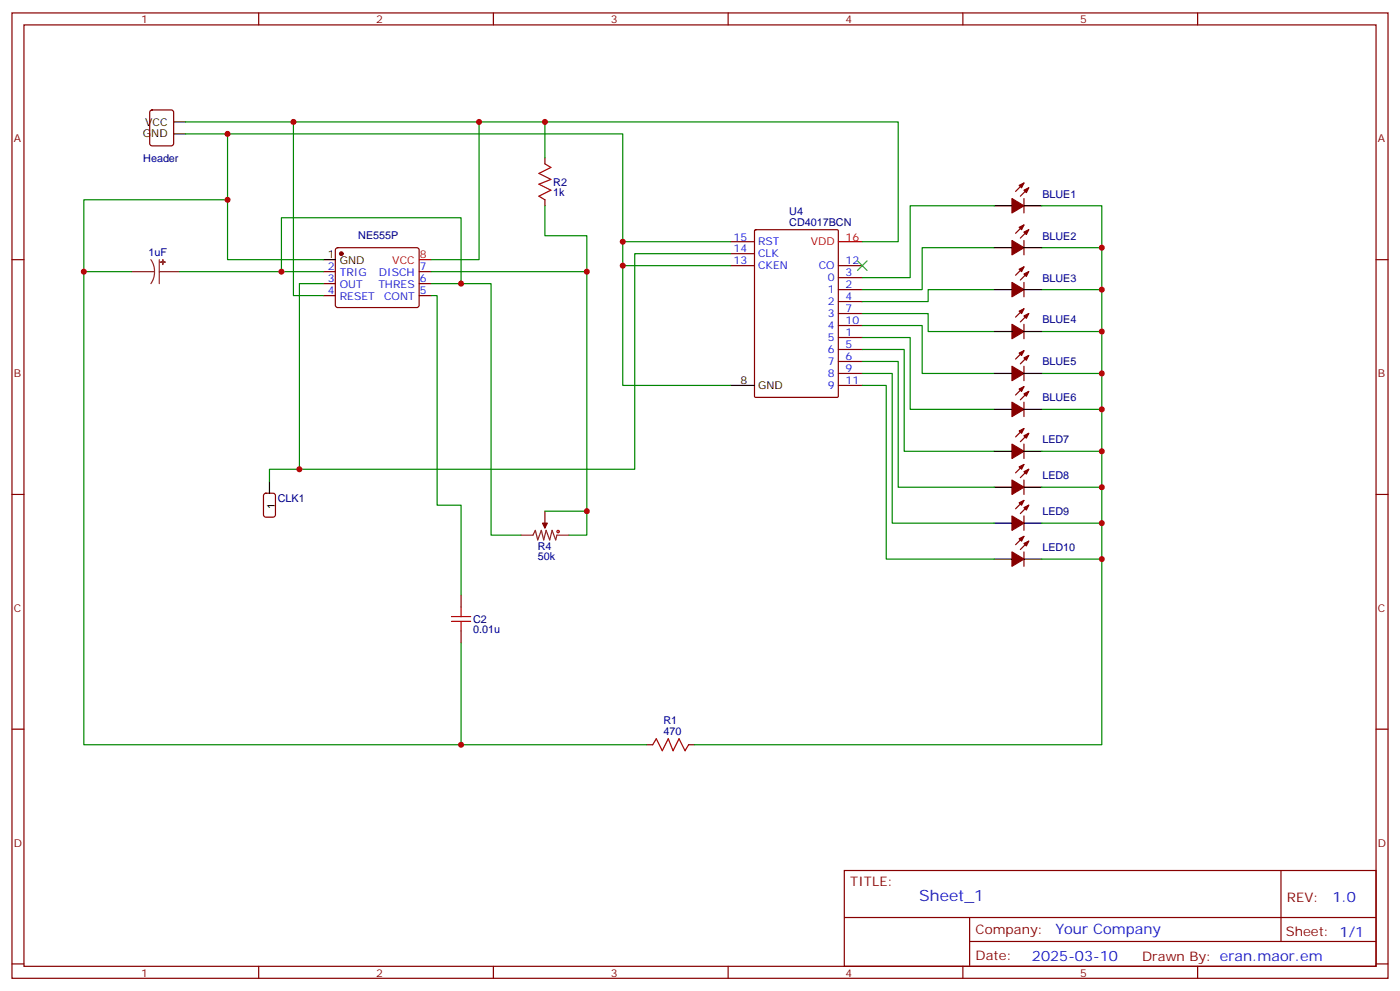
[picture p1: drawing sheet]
<svg xmlns="http://www.w3.org/2000/svg" width="412mm" height="292mm" viewBox="0 0 412 292" stroke-linecap="round" stroke-linejoin="round" font-family="sans-serif">
<g fill="none" stroke="#870000" stroke-width=".35">
<path d="M3.5 3.8h405.4v284.3h-405.4zM7.1 7.3h398.2v277.3h-398.2zM76.2 3.8v3.5M145.3 3.8v3.5M214.5 3.8v3.5M283.6 3.8v3.5M352.8 3.8v3.5M44.3 32.6l.5-.2h5.6l.7 .4 .1 9.5-.5 .6-5.9 .1-.6-.5-.1-9.4zM160.5 46.5v1.8M160.5 58.8v1.8M301.6 58.5v4.2M301.6 53.9l-2.4 2.5"/>
<path d="M303 55.3l-2.4 2.5M3.5 76.5h3.6M99 73.2l.5-.2h23.3l.5 .2 .2 .5-.1 16.5-.6 .4-23.6-.1-.4-.6v-16.2zM215.2 78.2h7M215.2 71.2h7M215.2 74.7h7M222.3 67.8l.3-.1h24l.3 .1v48.9l-.1 .3-24.2 .1-.3-.2zM246.9 78.2h7.1M301.6 70.8v4.3M301.6 66.3l-2.4 2.4M301.6 78.6l-2.4 2.5M303 67.7l-2.4 2.4"/>
<path d="M405.3 76.5h3.6M95.2 80h3.6M95.2 83.5h3.6M95.2 87.1h3.6M123.5 80h3.5M123.5 83.5h3.5M123.5 87.1h3.5M246.9 99.4h7.1M246.9 85.3h7.1M246.9 81.8h7.1M246.9 88.8h7.1M246.9 92.4h7.1"/>
<path d="M246.9 95.9h7.1M301.6 83.2v4.2M301.6 95.5v4.3M301.6 90.9l-2.4 2.5M303 80l-2.4 2.5M303 92.4l-2.4 2.4M246.9 102.9h7.1M246.9 106.5h7.1M246.9 110h7.1M246.9 113.5h7.1M301.6 107.9v4.2M301.6 118.5v4.2"/>
<path d="M301.6 103.3l-2.4 2.5M301.6 113.9l-2.4 2.4M303 104.7l-2.4 2.5M303 115.3l-2.4 2.5M301.6 130.8v4.2M301.6 136.8l-2.4 2.5M301.6 126.2l-2.4 2.5M303 138.2l-2.4 2.5M303 127.6l-2.4 2.5M3.5 145.6h3.6M160.5 150.6v3.5M301.6 141.4v4.2"/>
<path d="M301.6 152v4.2M301.6 158l-2.4 2.4M301.6 147.4l-2.4 2.5M303 159.4l-2.4 2.5M303 148.8l-2.4 2.5M405.3 145.6h3.6M135.8 175.3v3.5M301.6 162.6v4.2M135.8 185.8v3.6M3.5 214.8h3.6M190.5 219.4h1.8M202.8 219.4h1.8"/>
<path d="M405.3 214.8h3.6M248.7 256.4h156.6v28.2h-156.6zM377.3 256.4v20.9M248.7 270.2h156.5M285.6 277.3h119.6M285.6 270.2v14.2M3.5 283.9h3.6M76.2 284.6v3.5M145.3 284.6v3.5M214.5 284.6v3.5M283.6 284.6v3.5M352.8 284.6v3.5"/>
<path d="M405.3 283.9h3.6"/>
</g>
<g fill="#870000" stroke="#870000" stroke-width=".35">
<path d="M300.2 158.7l1.4-.7-.7 1.4z"/>
<path d="M301.6 160.1l1.4-.7-.7 1.4z"/>
<path d="M298.1 162.6l3.5 2.1-3.5 2.1z"/>
<path d="M300.2 148.1l1.4-.7-.7 1.4z"/>
<path d="M301.6 149.5l1.4-.7-.7 1.4z"/>
<path d="M298.1 152l3.5 2.1-3.5 2.1z"/>
<path d="M300.2 137.5l1.4-.7-.7 1.4z"/>
<path d="M301.6 138.9l1.4-.7-.7 1.4z"/>
<path d="M298.1 141.4l3.5 2.1-3.5 2.1z"/>
<path d="M300.2 126.9l1.4-.7-.7 1.4z"/>
<path d="M301.6 128.3l1.4-.7-.7 1.4z"/>
<path d="M298.1 130.8l3.5 2.1-3.5 2.1z"/>
<path d="M159.8 154.1h1.4l-.7 1.4z"/>
<path d="M300.2 54.6l1.4-.7-.7 1.4z"/>
<path d="M301.6 56l1.4-.7-.7 1.4z"/>
<path d="M298.1 58.5l3.5 2.1-3.5 2.1z"/>
<path d="M300.2 67l1.4-.7-.7 1.4z"/>
<path d="M301.6 68.4l1.4-.7-.7 1.4z"/>
<path d="M298.1 70.8l3.5 2.2-3.5 2.1z"/>
<path d="M300.2 79.3l1.4-.7-.7 1.4z"/>
<path d="M301.6 80.7l1.4-.7-.7 1.4z"/>
<path d="M298.1 83.2l3.5 2.1-3.5 2.1z"/>
<path d="M300.2 91.7l1.4-.8-.7 1.5z"/>
<path d="M301.6 93.1l1.4-.7-.7 1.4z"/>
<path d="M298.1 95.5l3.5 2.1-3.5 2.2z"/>
<path d="M300.2 104l1.4-.7-.7 1.4z"/>
<path d="M301.6 105.4l1.4-.7-.7 1.4z"/>
<path d="M298.1 107.9l3.5 2.1-3.5 2.1z"/>
<path d="M300.2 114.6l1.4-.7-.7 1.4z"/>
<path d="M301.6 116l1.4-.7-.7 1.4z"/>
<path d="M298.1 118.5l3.5 2.1-3.5 2.1z"/>
<circle cx="100.5" cy="74.7" r=".53"/>
</g>
<g fill="none" stroke="#000" stroke-width=".35">
<path d="M51.2 39.4h3.5M51.2 35.9h3.5M95.2 76.5h3.6M292.8 60.6h5.3M292.8 73h5.3M301.6 60.6h5.3M301.6 73h5.3M292.8 85.3h5.3M292.8 97.6h5.3M301.6 85.3h5.3M301.6 97.6h5.3M215.2 113.5h7"/>
<path d="M292.8 110h5.3M301.6 110h5.3M292.8 132.9h5.3M292.8 120.6h5.3M301.6 132.9h5.3M301.6 120.6h5.3M79.4 141.7v3.6M292.8 154.1h5.3M292.8 143.5h5.3M301.6 154.1h5.3M301.6 143.5h5.3M292.8 164.7h5.3"/>
<path d="M301.6 164.7h5.3"/>
</g>
<path d="M123.5 76.5h3.5M246.9 71.2h7.1" fill="none" stroke="#f00" stroke-width=".35"/>
<path d="M44.4 76.5l.9 1.7 .2 1.8M46.9 76.5v7M38.8 80h6.7M45.5 80l-.2 1.9-.9 1.6M46.9 80h6M153.5 157.6h3.5l.7-1.4 .7 2.8 1.1-2.8 .7 2.8 .7-2.8 1 2.8 .7-2.8 1.1 2.8 .3-1.4h3.6M160.5 154.1v1.4" fill="none" stroke="#8c2424" stroke-width=".35"/>
<g fill="#8c2424" stroke="#8c2424" stroke-width=".35">
<path d="M47.9 76.5l.1 1.4z"/>
<path d="M47.3 77.2h1.4z"/>
</g>
<g fill="none" stroke="#a10000" stroke-width=".35">
<path d="M160.5 48.3l1.8 1-3.6 1.8 3.6 1.7-3.6 1.5 3.6 1.7-3.6 1.8 1.8 1M135.8 178.8v2.8M133 183h5.6M133 181.6h5.6M135.8 183v2.8M192.3 219.4l1-1.8 1.8 3.5 1.7-3.5 1.5 3.5 1.7-3.5 1.8 3.5 1-1.7"/>
<circle cx="164.4" cy="156.6" r=".35"/>
</g>
<path d="M77.8 145.5l.5-.2h2.1l.7 .4v5.9l-.4 .7h-2.4l-.6-.4-.1-5.9z" fill="none" stroke="#900" stroke-width=".35"/>
<path d="M252.6 76.8l2.8 2.9M255.4 76.8l-2.8 2.9" fill="none" stroke="#3c3" stroke-width=".35"/>
<g fill="none" stroke="#008700" stroke-width=".35">
<path d="M54.7 39.4h12.3v37.1h28.2M54.7 35.9h209.9v35.3h-10.6M67 39.4h116.4v31.8h31.8M86.4 35.9v51.2h8.8M141.1 35.9v40.6h-14.1M160.5 35.9v10.6M67 58.8h-42.3v21.2h14.1M160.5 60.6v8.8h12.4v10.6M183.4 71.2v7h31.8M183.4 78.2v35.3h31.8M215.2 74.7h-28.2v63.5h-98.8M292.8 60.6h-24.7v21.2h-14.1"/>
<path d="M292.8 73h-21.2v12.3h-17.6M306.9 60.6h17.7v12.4h-17.7M324.6 73v91.7h-17.7M24.7 80v139.4h165.8M52.9 80h42.3M82.9 80v-15.9h52.9v19.4h-8.8M95.2 83.5h-7v54.7h-8.8v3.5M127 87.1h1.8v61.7h7v26.5M127 80h45.9v70.6M135.8 83.5h8.8v74.1h8.9M254 92.4h19.4v5.2h19.4M254 95.9h17.6v14.1h21.2"/>
<path d="M254 99.4h14.1v21.2h24.7M292.8 85.3h-19.4v3.5h-19.4M306.9 85.3h17.7M306.9 97.6h17.7M254 102.9h12.3v30h26.5M254 106.5h10.6v37h28.2M254 110h8.8v44.1h30M254 113.5h7.1v51.2h31.7M306.9 110h17.7M306.9 120.6h17.7M306.9 132.9h17.7M160.5 150.6h12.4v7h-5.3"/>
<path d="M306.9 143.5h17.7M306.9 154.1h17.7M324.6 164.7v54.7h-120M135.8 189.4v30"/>
</g>
<g fill="#c00">
<circle cx="67" cy="39.4" r=".88"/>
<circle cx="183.4" cy="71.2" r=".88"/>
<circle cx="67" cy="58.8" r=".88"/>
<circle cx="82.9" cy="80" r=".88"/>
<circle cx="135.8" cy="83.5" r=".88"/>
<circle cx="172.9" cy="150.6" r=".88"/>
<circle cx="172.9" cy="80" r=".88"/>
<circle cx="88.2" cy="138.2" r=".88"/>
<circle cx="183.4" cy="78.2" r=".88"/>
<circle cx="324.6" cy="73" r=".88"/>
<circle cx="324.6" cy="85.3" r=".88"/>
<circle cx="324.6" cy="97.6" r=".88"/>
<circle cx="324.6" cy="110" r=".88"/>
<circle cx="324.6" cy="120.6" r=".88"/>
<circle cx="324.6" cy="132.9" r=".88"/>
<circle cx="324.6" cy="143.5" r=".88"/>
<circle cx="324.6" cy="154.1" r=".88"/>
<circle cx="24.7" cy="80" r=".88"/>
<circle cx="135.8" cy="219.4" r=".88"/>
<circle cx="324.6" cy="164.7" r=".88"/>
<circle cx="160.5" cy="35.9" r=".88"/>
<circle cx="86.4" cy="35.9" r=".88"/>
<circle cx="141.1" cy="35.9" r=".88"/>
</g>
<text font-size="4.6" fill="#00f" x="270.8" y="265.4">Sheet_1</text>
<g font-size="4.2" fill="#00f">
<text x="392.5" y="265.7">1.0</text>
<text x="310.9" y="275.2">Your Company</text>
<text x="304" y="283">2025-03-10</text>
</g>
<g font-size="3.9" fill="#800">
<text x="250.5" y="261">TITLE:</text>
<text x="379.1" y="265.7">REV:</text>
<text x="287.4" y="275.2">Company:</text>
<text x="378.7" y="275.8">Sheet: 1/1</text>
<text x="287.4" y="282.9">Date:</text>
<text x="336.4" y="282.9">Drawn By: eran.maor.em</text>
</g>
<g font-size="3.2" fill="#800">
<text x="41.6" y="6.8">1</text>
<text x="110.8" y="6.8">2</text>
<text x="179.9" y="6.8">3</text>
<text x="249.1" y="6.8">4</text>
<text x="318.2" y="6.8">5</text>
<text x="4.1" y="41.9">A</text>
<text x="405.9" y="41.9">A</text>
<text x="4.1" y="111.1">B</text>
<text x="405.9" y="111.1">B</text>
<text x="4.1" y="180.2">C</text>
<text x="405.9" y="180.2">C</text>
<text x="4.1" y="249.3">D</text>
<text x="405.9" y="249.3">D</text>
<text x="41.6" y="287.6">1</text>
<text x="110.8" y="287.6">2</text>
<text x="179.9" y="287.6">3</text>
<text x="249.1" y="287.6">4</text>
<text x="318.2" y="287.6">5</text>
</g>
<g font-size="3.2">
<text x="42.1" y="40.5">GND</text>
<text x="42.8" y="37">VCC</text>
<text x="96.6" y="76.1">1</text>
<text x="100.1" y="77.9">GND</text>
<text x="218.1" y="113.2">8</text>
<text x="223.3" y="114.6">GND</text>
<text x="81" y="149.9" transform="rotate(-90 81 149.9)">1</text>
</g>
<g font-size="3.2" fill="#000080">
<text x="42.2" y="47.8">Header</text>
<text x="163" y="57.7">1k</text>
<text x="163" y="54.7">R2</text>
<text x="307" y="58.2">BLUE1</text>
<text x="232.5" y="63.3">U4</text>
<text x="105.5" y="70.5">NE555P</text>
<text x="232.5" y="66.5">CD4017BCN</text>
<text x="307" y="70.6">BLUE2</text>
<text x="43.8" y="75.4">1uF</text>
<text x="307" y="82.9">BLUE3</text>
<text x="307" y="95.3">BLUE4</text>
<text x="307" y="107.6">BLUE5</text>
<text x="307" y="118.2">BLUE6</text>
<text x="307" y="130.5">LED7</text>
<text x="307" y="141.1">LED8</text>
<text x="81.8" y="147.8">CLK1</text>
<text x="307" y="151.7">LED9</text>
<text x="158.4" y="161.9">R4</text>
<text x="158.4" y="165">50k</text>
<text x="307" y="162.3">LED10</text>
<text x="139.3" y="183.5">C2</text>
<text x="139.3" y="186.4">0.01u</text>
<text x="195.5" y="213.4">R1</text>
<text x="195.5" y="216.5">470</text>
</g>
<g font-size="3.2" fill="#00f">
<text x="216.1" y="70.8">15</text>
<text x="216.1" y="74.4">14</text>
<text x="216.1" y="77.9">13</text>
<text x="223.3" y="72.2">RST</text>
<text x="223.3" y="75.8">CLK</text>
<text x="249.1" y="77.9">12</text>
<text x="96.6" y="79.7">2</text>
<text x="96.6" y="83.2">3</text>
<text x="100.1" y="81.4">TRIG</text>
<text x="111.6" y="81.4">DISCH</text>
<text x="123.6" y="83.2">6</text>
<text x="123.6" y="79.7">7</text>
<text x="223.3" y="79.3">CKEN</text>
<text x="241.2" y="79.3">CO</text>
<text x="243.9" y="82.8">0</text>
<text x="249.1" y="81.4">3</text>
<text x="96.6" y="86.7">4</text>
<text x="100.1" y="84.9">OUT</text>
<text x="100.1" y="88.5">RESET</text>
<text x="111.4" y="84.9">THRES</text>
<text x="113.1" y="88.5">CONT</text>
<text x="123.6" y="86.7">5</text>
<text x="243.9" y="86.4">1</text>
<text x="243.9" y="89.9">2</text>
<text x="249.1" y="84.9">2</text>
<text x="249.1" y="88.5">4</text>
<text x="243.9" y="93.4">3</text>
<text x="249.1" y="92">7</text>
<text x="249.1" y="95.5">10</text>
<text x="243.9" y="100.5">5</text>
<text x="243.9" y="96.9">4</text>
<text x="249.1" y="99.1">1</text>
<text x="243.9" y="104">6</text>
<text x="243.9" y="107.5">7</text>
<text x="249.1" y="102.6">5</text>
<text x="249.1" y="106.1">6</text>
<text x="243.9" y="111.1">8</text>
<text x="249.1" y="109.6">9</text>
<text x="249.1" y="113.2">11</text>
<text x="243.9" y="114.6">9</text>
</g>
<g font-size="3.2" fill="#f00">
<text x="249.1" y="70.8">16</text>
<text x="115.6" y="77.9">VCC</text>
<text x="123.6" y="76.1">8</text>
<text x="238.8" y="72.2">VDD</text>
</g>
</svg>
